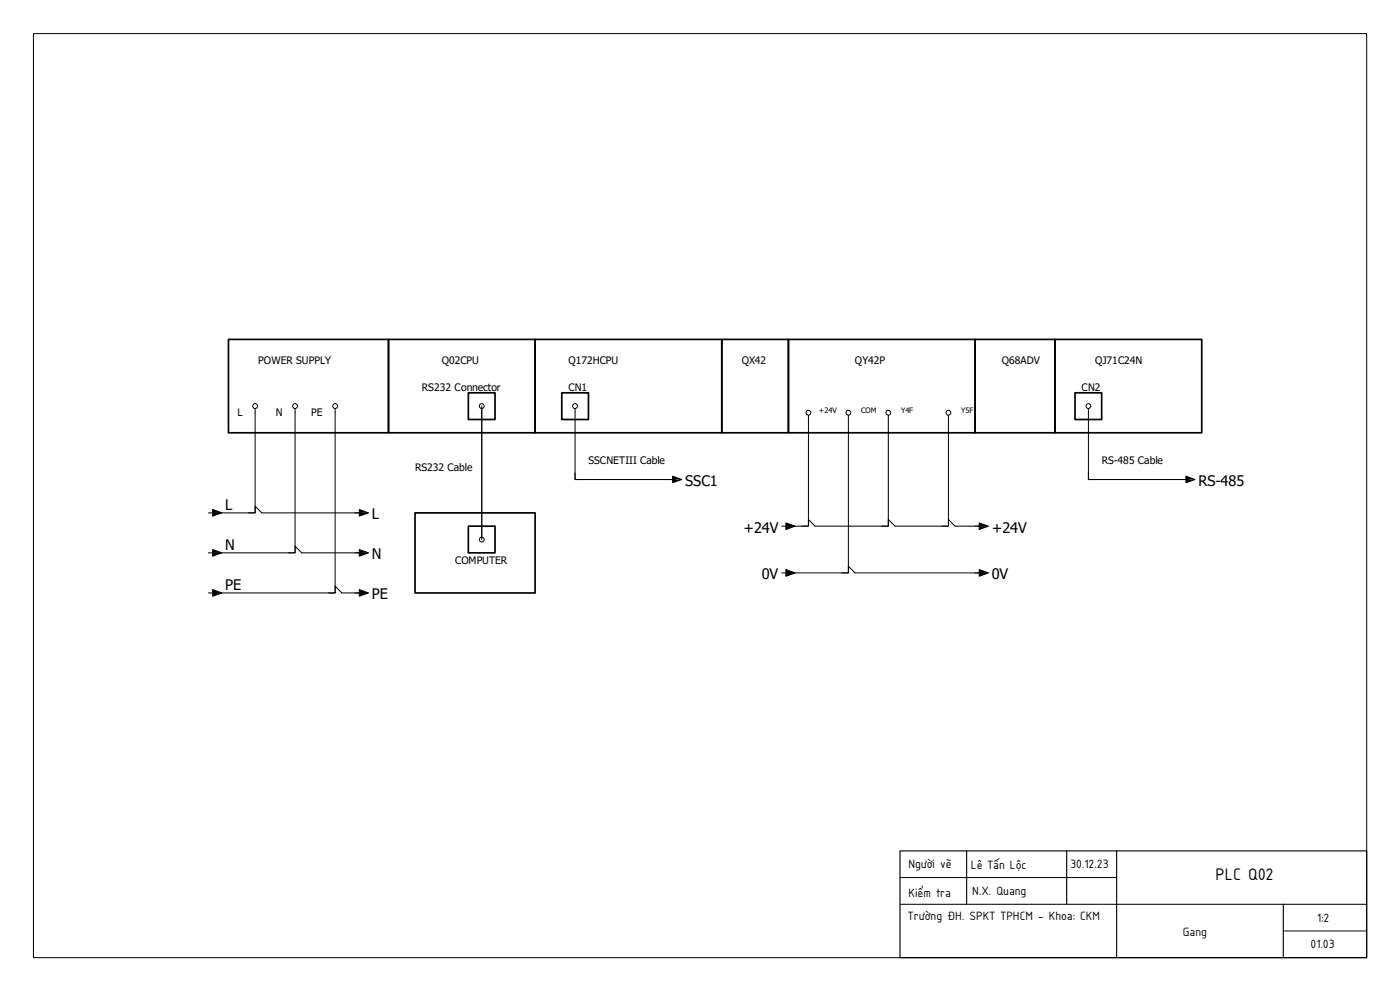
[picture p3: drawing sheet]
<svg xmlns="http://www.w3.org/2000/svg" width="420mm" height="297mm" viewBox="0 0 420 297" stroke-linecap="round" stroke-linejoin="round" font-family="sans-serif">
<g fill="none" stroke="#000" stroke-width=".3">
<path d="M10 10.1h400v276.9h-400zM76.5 122.5v31.2h-12M88.5 122.5v43.2h-24M100.5 122.5v55.2h-36M144.5 121.7v40M172.5 122.5v21.2h30M242.5 124.5v33.2h-6M254.5 124.5v47.2h-18M266.5 124.5v33.2h-22l-2-2v2h-2M284.5 124.5v33.2h-16l-2-2v2h-2M326.5 122.5v21.2h30M62.5 153.7h1.3"/>
<path d="M63.8 152.7l2.7 1-2.7 1zM74.5 153.7h2v-2l2 2h30M107.8 152.7l2.7 1-2.7 1zM172.5 141.7v2h2M200.5 143.7h1.3M201.8 142.7l2.7 1-2.7 1zM234.5 157.7h1.3M235.8 156.7l2.7 1-2.7 1zM282.5 157.7h2v-2l2 2h8M293.8 156.7l2.7 1-2.7 1zM326.5 141.7v2h2M354.5 143.7h1.3"/>
<path d="M355.8 142.7l2.7 1-2.7 1zM62.5 165.7h1.3M62.5 177.7h1.3M63.8 164.7l2.7 1-2.7 1zM63.8 176.7l2.7 1-2.7 1zM86.5 165.7h2v-2l2 2h18M98.5 177.7h2v-2l2 2h6M107.8 164.7l2.7 1-2.7 1zM107.8 176.7l2.7 1-2.7 1zM234.5 171.7h1.3M235.8 170.7l2.7 1-2.7 1zM252.5 171.7h2v-2l2 2h38"/>
<path d="M293.8 170.7l2.7 1-2.7 1zM270 271h140M270 263h65M385 279h25"/>
<circle cx="76.5" cy="121.7" r=".73"/>
<circle cx="88.5" cy="121.7" r=".73"/>
<circle cx="100.5" cy="121.7" r=".73"/>
<circle cx="144.5" cy="121.7" r=".73"/>
<circle cx="172.5" cy="121.7" r=".73"/>
<circle cx="242.5" cy="123.7" r=".73"/>
<circle cx="254.5" cy="123.7" r=".73"/>
<circle cx="266.5" cy="123.7" r=".73"/>
<circle cx="284.5" cy="123.7" r=".73"/>
<circle cx="326.5" cy="121.7" r=".73"/>
<circle cx="144.5" cy="161.7" r=".73"/>
</g>
<path d="M270 255h140v32h-140zM290 255v16M320 255v16M335 255v32M385 271v16" fill="none" stroke="#000" stroke-width=".34"/>
<path d="M68.5 101.7h48v28h-48zM116.5 101.7h44v28h-44zM140.5 117.7h8v8h-8zM160.5 101.7h56v28h-56zM168.5 117.7h8v8h-8zM216.5 101.7h20v28h-20zM236.5 101.7h56v28h-56zM292.5 101.7h24v28h-24zM316.5 101.7h44v28h-44zM322.5 117.7h8v8h-8zM124.5 153.7h36v24h-36zM140.5 157.7h8v8h-8z" fill="none" stroke="#000" stroke-width=".51"/>
<g fill="#000">
<path d="M63.8 152.7l2.7 1h-2.7zM63.8 153.7h2.7l-2.7 1zM107.8 152.7l2.7 1h-2.7zM107.8 153.7h2.7l-2.7 1zM201.8 142.7l2.7 1h-2.7zM201.8 143.7h2.7l-2.7 1zM235.8 156.7l2.7 1h-2.7zM235.8 157.7h2.7l-2.7 1zM293.8 156.7l2.7 1h-2.7zM293.8 157.7h2.7l-2.7 1zM355.8 142.7l2.7 1h-2.7zM355.8 143.7h2.7l-2.7 1z"/>
<path d="M63.8 164.7l2.7 1h-2.7zM63.8 165.7h2.7l-2.7 1zM63.8 176.7l2.7 1h-2.7zM63.8 177.7h2.7l-2.7 1zM107.8 164.7l2.7 1h-2.7zM107.8 165.7h2.7l-2.7 1zM107.8 176.7l2.7 1h-2.7zM107.8 177.7h2.7l-2.7 1zM235.8 170.7l2.7 1h-2.7zM235.8 171.7h2.7l-2.7 1zM293.8 170.7l2.7 1h-2.7zM293.8 171.7h2.7l-2.7 1z"/>
</g>
<text font-size="5.4" x="364.6" y="263.8">PLC Q02</text>
<g font-size="4.4">
<text x="205.5" y="145.6">SSC1</text>
<text x="359.5" y="145.6">RS-485</text>
<text x="67.5" y="152.8">L</text>
<text x="111.5" y="155.6">L</text>
<text x="223" y="159.6">+24V</text>
<text x="297.5" y="159.6">+24V</text>
<text x="67.5" y="164.8">N</text>
<text x="111.5" y="167.6">N</text>
<text x="228.5" y="173.6">0V</text>
<text x="297.5" y="173.6">0V</text>
<text x="67.5" y="176.8">PE</text>
<text x="111.5" y="179.6">PE</text>
</g>
<g font-size="3.9">
<text x="272.5" y="260.1">Người vẽ</text>
<text x="291.2" y="260.5">Lê Tấn Lộc</text>
<text x="321.1" y="260.3">30.12.23</text>
<text x="272.5" y="268.7">Kiểm tra</text>
<text x="291.7" y="268.1">N.X. Quang</text>
<text x="272.4" y="275.8">Trường ĐH. SPKT TPHCM - Khoa: CKM</text>
<text x="354.8" y="280.5">Gang</text>
<text x="395.1" y="276.3">1:2</text>
<text x="393.1" y="284.3">01.03</text>
</g>
<g font-size="3.1">
<text x="77.5" y="109">POWER SUPPLY</text>
<text x="132.5" y="109">Q02CPU</text>
<text x="170.5" y="109">Q172HCPU</text>
<text x="222.5" y="109">QX42</text>
<text x="256.5" y="109">QY42P</text>
<text x="300.5" y="109">Q68ADV</text>
<text x="328.5" y="109">QJ71C24N</text>
<text x="126.5" y="117">RS232 Connector</text>
<text x="170.5" y="117">CN1</text>
<text x="324.5" y="117">CN2</text>
<text x="71.3" y="124.6">L</text>
<text x="82.8" y="124.6">N</text>
<text x="93.4" y="124.6">PE</text>
<text x="124.5" y="141.1">RS232 Cable</text>
<text x="176.5" y="139.1">SSCNETIII Cable</text>
<text x="330.5" y="139.1">RS-485 Cable</text>
<text x="136.5" y="169.1">COMPUTER</text>
</g>
<g font-size="2.2">
<text x="245.7" y="123.7">+24V</text>
<text x="258.3" y="123.7">COM</text>
<text x="270.3" y="123.7">Y4F</text>
<text x="288.3" y="123.7">Y5F</text>
</g>
</svg>
